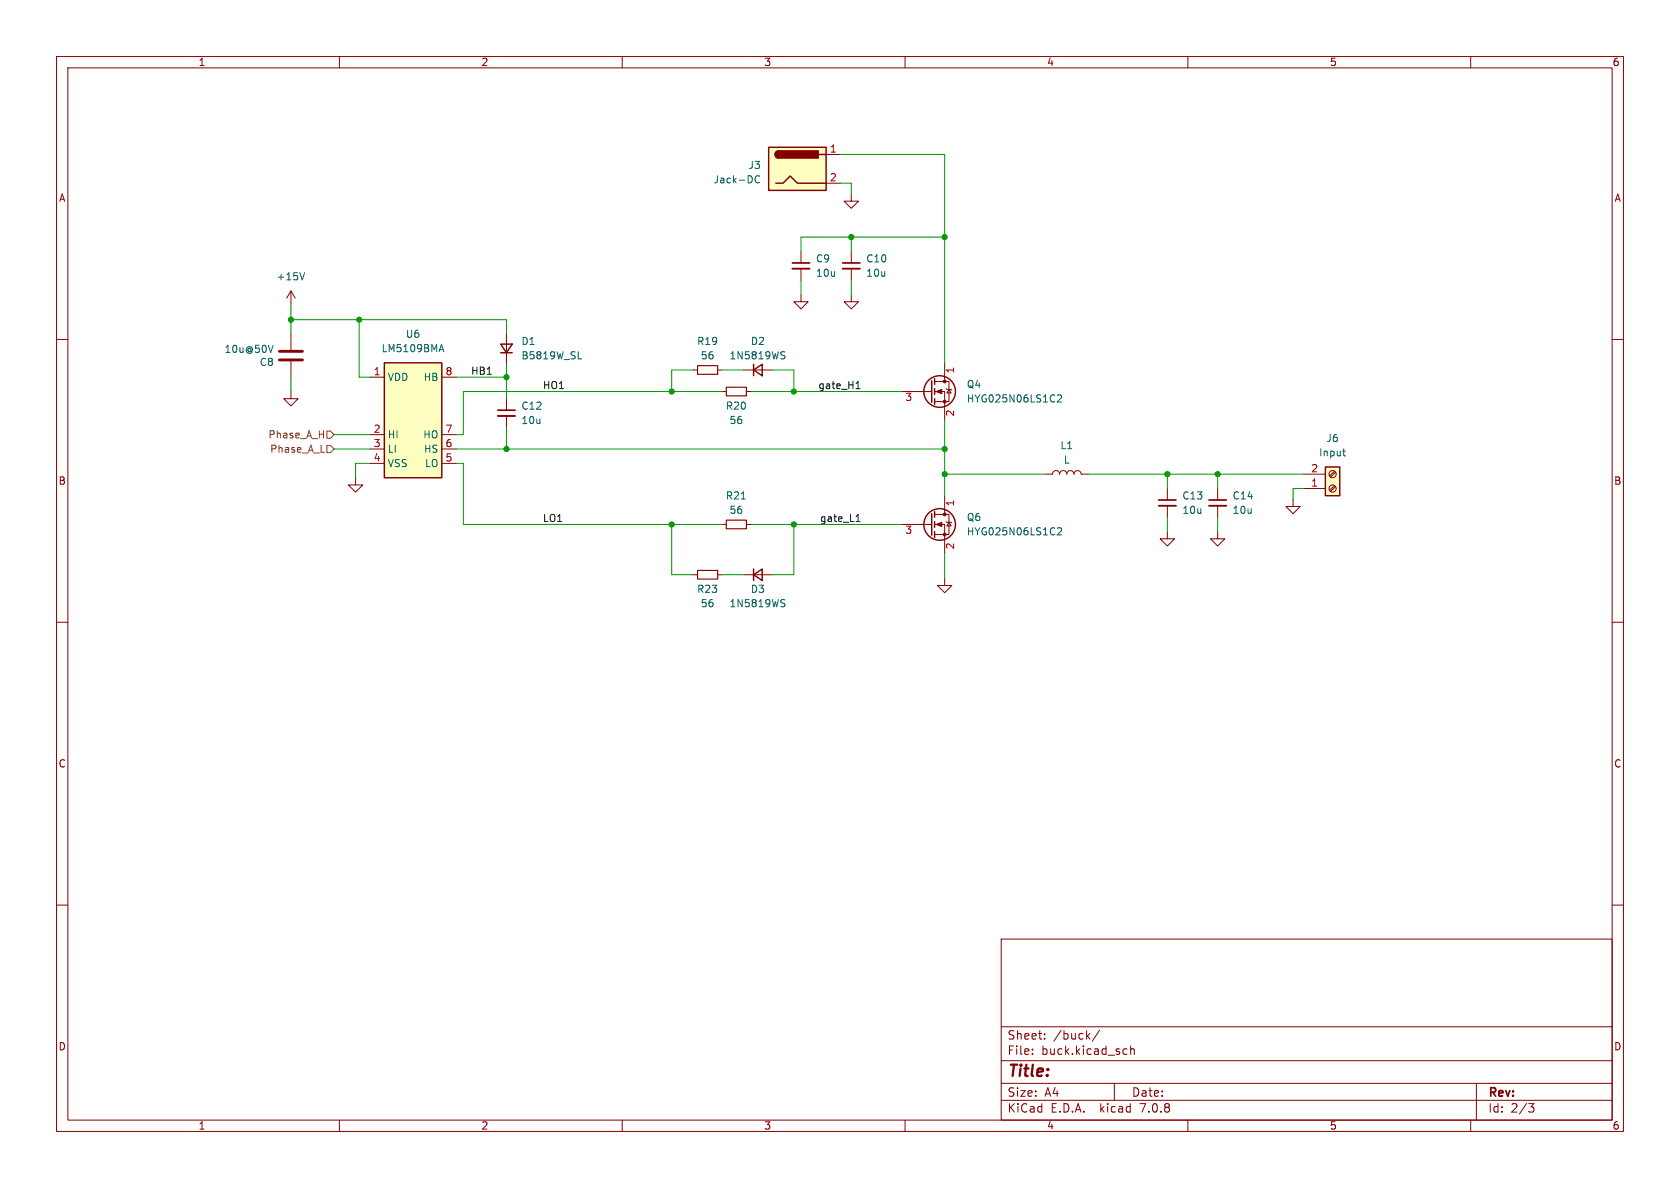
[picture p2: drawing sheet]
<svg xmlns="http://www.w3.org/2000/svg" width="297mm" height="210mm" viewBox="0 0 297 210" stroke-linecap="round" stroke-linejoin="round" font-family="sans-serif">
<g fill="none" stroke="#840000" stroke-width=".18">
<path d="M10 10h277v190h-277zM12 12h273v186h-273zM60 10v2M110 10v2M160 10v2M210 10v2M260 10v2M146 27.3h2.6M146 32.4h2.6M150.5 34.3v1.3h1.3l-1.3 1.2-1.3-1.2h1.3M10 60h2M51.4 51.4l-.7 1.3"/>
<path d="M51.4 51.4v2.6M51.4 59.1v2.7M51.4 51.4l.8 1.3M89.5 59.1v5M141.6 52.1v1.2h1.3l-1.3 1.3-1.3-1.3h1.3M141.6 44.5v2M141.6 47.5v2M150.5 52.1v1.2h1.3l-1.3 1.3-1.3-1.3h1.3M150.5 44.5v2M150.5 47.5v2M285 60h2M51.4 69.2v1.3h1.3l-1.3 1.3-1.2-1.3h1.2"/>
<path d="M51.4 63.9v2.8M65.4 66.7h2.5M65.4 76.8h2.5M65.4 79.4h2.5M78.1 66.7h2.5M78.1 76.8h2.5M78.1 79.4h2.5M89.5 70.5v2M89.5 73.5v2.1M122.6 65.4h.7M126.9 65.4h.7M127.6 69.2h.8"/>
<path d="M131.4 65.4h5.1M132 69.2h.7M159.4 69.2h5.3M165.2 69.2h1.8v5.1M165.2 67.4h2.6v3.6h-2.6M167 64.1v3.3M167.3 68.7l.1 .1h.7l.2 .2M167.8 68.8l.3 .7h-.7zM62.9 84.5v1.2h1.2l-1.2 1.3-1.3-1.3h1.3M65.4 81.9h2.5M78.1 81.9h2.5M127.6 92.7h.8"/>
<path d="M132 92.7h.7M159.4 92.7h5.3M165.2 92.7h1.8v5.1M165.2 90.9h2.6v3.6h-2.6M167 87.6v3.3M167.3 92.2l.1 .1h.7l.2 .2M167.8 92.3l.3 .7h-.7zM184.8 83.8h1.3a.64 .64 0 0 1 .6-.6 .64 .64 0 0 1 .6 .6 .64 .64 0 0 1 .7-.6 .64 .64 0 0 1 .6 .6 .64 .64 0 0 1 .6-.6 .64 .64 0 0 1 .7 .6 .64 .64 0 0 1 .6-.6 .64 .64 0 0 1 .6 .6h1.3M206.4 94v1.3h1.2l-1.2 1.2-1.3-1.2h1.3M206.4 86.4v2M206.4 89.4v2M215.3 94v1.3h1.2l-1.2 1.2-1.3-1.2h1.3"/>
<path d="M215.3 86.4v2M215.3 89.4v2M228.6 88.3v1.2h1.3l-1.3 1.3-1.3-1.3h1.3M230.5 86.4h3.8M230.5 83.8h3.8M235.9 83.3l-.8 .9M235.9 85.9l-.8 .8M236.1 83.5l-.9 .8M236.1 86l-.9 .9M10 110h2M122.6 101.6h.7M126.9 101.6h.7"/>
<path d="M131.4 101.6h5.1M167 102.2v1.3h1.3l-1.3 1.3-1.3-1.3h1.3M285 110h2M10 160h2M285 160h2M177 166h108v32h-108zM60 198v2M110 198v2M160 198v2M177 194.5h108M177 191.5h108M177 187.5h108"/>
<path d="M177 181.5h108M182.5 186.3v.1M182.5 185.5v.1M184.7 183.6v.1M184.7 182.8v.1M192.2 183.1l.5 .6M192.7 182.7l-.6 .6M194.4 182.1l-1.3 2M197 191.5v3M198.8 185.4l.4 .1M199.2 186.3l-.4 .1M199.9 185.5l.2-.1 .4 .1v.9"/>
<path d="M199.9 184.9v1.5M210 198v2M260 198v2M261 191.5v6.5M270.2 195.1h1l-.5 .6 .4 .1 .1 .5-.3 .3h-.4"/>
<circle cx="235.6" cy="83.8" r=".63"/>
<circle cx="235.6" cy="86.4" r=".63"/>
</g>
<g fill="none" stroke="#840000" stroke-width=".25">
<path d="M135.9 26h10.1v7.7h-10.1zM137.2 32.4h1.2l1.3-1.3 1.3 1.3h5M137.7 26.7a.64 .64 0 0 0-.7 .6 .64 .64 0 0 0 .7 .6M144.8 27.3h1.2M67.9 64.1h10.2v20.4h-10.2zM88.5 60.8h2.1l-1.1 1.6zM88.5 62.4h2.1M133.2 65.4l1.5-1v2zM133.2 64.4v2M164.7 67.3v3.8M165.2 66.9v1M165.2 68.7v1"/>
<path d="M165.2 70.5v1M164.7 90.8v3.8M165.2 90.4v1M165.2 92.2v1M165.2 94v1M234.3 82.6h2.6v5h-2.6zM133.2 101.6l1.5-1v2zM133.2 100.6v2"/>
<circle cx="166.1" cy="69.2" r="2.79"/>
<circle cx="166.1" cy="92.7" r="2.79"/>
</g>
<g fill="#840000" stroke="#840000" stroke-width=".18">
<path d="M165.5 92.7l1-.4v.8z"/>
<path d="M165.5 69.2l1-.4v.8z"/>
<circle cx="167" cy="94.5" r=".25"/>
<circle cx="167" cy="90.9" r=".25"/>
<circle cx="167" cy="71" r=".25"/>
<circle cx="167" cy="67.4" r=".25"/>
</g>
<g fill="none" stroke="#006464" stroke-width=".18">
<path d="M134.3 31.2a.6 .6 0 0 0-.9 .4 .6 .6 0 0 0 .6 .7l.3-.1M53.9 48.2l-.5 1.3M48.3 61l-.4 1.3M77.7 61.8h.6M78 60.9l.5 1.3M102.2 63.4h.6M138.3 62.8l.3 .1 .2 .3-.3 .2h-.3M138.3 62.2h.5M187 69.9l.4-.1 .3 .4-.8 .9h.8M237.4 79.7h.5M131.1 88.2h.7M187 93.4l.4-.1 .3 .4-.8 .9h.8"/>
<path d="M237.6 80.4l.3 .2M138.3 106.6l.3 .1 .2 .3-.3 .3h-.3M138.3 106l.5 .1"/>
</g>
<path d="M140.1 47.5h3M149 47.5h3M88 73.5h3.1M204.9 89.4h3M213.7 89.4h3.1" fill="none" stroke="#840000" stroke-width=".33"/>
<path d="M140.1 46.5h3M149 46.5h3M88 72.5h3.1M204.9 88.4h3M213.7 88.4h3.1" fill="none" stroke="#840000" stroke-width=".3"/>
<g fill="#ffffc2" stroke="#ffffc2" stroke-width=".18">
<path d="M234.3 82.6h2.6v5h-2.6z"/>
<path d="M135.9 26h10.1v7.7h-10.1z"/>
<path d="M67.9 64.1h10.2v20.4h-10.2z"/>
</g>
<g fill="#840000" stroke="#840000" stroke-width=".25">
<path d="M137.2 26.9l.5-.2v1.2a.64 .64 0 0 1-.6-.4 .64 .64 0 0 1 .1-.6z"/>
<path d="M137.7 26.7h7v1.2h-7z"/>
</g>
<path d="M123.3 64.6h3.6v1.6h-3.6zM128.4 68.5h3.6v1.5h-3.6zM128.4 91.9h3.6v1.6h-3.6zM123.3 100.8h3.6v1.6h-3.6z" fill="none" stroke="#840000" stroke-width=".2"/>
<path d="M49.4 62.1h4.1M49.4 63.6h4.1" fill="none" stroke="#840000" stroke-width=".51"/>
<path d="M57.8 76.2h.6l.7 .6-.7 .7h-.6zM57.8 78.7h.6l.7 .7-.7 .6h-.6z" fill="none" stroke="#725600" stroke-width=".18"/>
<path d="M151.3 68.7h.8M151.5 67.7l.2-.3v1.3M151.3 92.2h.8M151.5 91.2l.2-.3v1.3" fill="none" stroke="#0f0f0f" stroke-width=".18"/>
<g fill="none" stroke="#009600" stroke-width=".18">
<path d="M148.6 27.3h18.4v36.8M148.6 32.4h1.9v1.9M51.4 56.5h38.1v2.6M51.4 54v5.1M63.5 56.5v10.2h1.9M141.6 49.5v2.6M150.5 41.9v2.6M150.5 49.5v2.6M167 41.9h-25.4v2.6M51.4 66.7v2.5M59.1 79.4h6.3M59.1 76.8h6.3"/>
<path d="M80.6 79.4h86.4M80.6 66.7h8.9M89.5 64.1v6.4M89.5 75.6v3.8M122.6 65.4h-3.9v3.8M127.6 69.2h-45.7v7.6h-1.3M127.6 65.4h3.8M132.7 69.2h26.7M136.5 65.4h3.8v3.8M167 74.3v13.3M65.4 81.9h-2.5v2.6M80.6 81.9h1.3v10.8h45.7"/>
<path d="M118.7 92.7v8.9h3.9M132.7 92.7h26.7M140.3 92.7v8.9h-3.8M167 83.8h17.8M167 97.8v4.4M192.4 83.8h38.1M206.4 83.8v2.6M206.4 91.4v2.6M215.3 83.8v2.6M215.3 91.4v2.6M230.5 86.4h-1.9v1.9M127.6 101.6h3.8"/>
</g>
<g fill="#009600" stroke="#009600" stroke-width=".18">
<circle cx="140.3" cy="69.2" r=".46"/>
<circle cx="140.3" cy="92.7" r=".46"/>
<circle cx="150.5" cy="41.9" r=".46"/>
<circle cx="167" cy="41.9" r=".46"/>
<circle cx="206.4" cy="83.8" r=".46"/>
<circle cx="215.3" cy="83.8" r=".46"/>
<circle cx="167" cy="79.4" r=".46"/>
<circle cx="167" cy="83.8" r=".46"/>
<circle cx="89.5" cy="66.7" r=".46"/>
<circle cx="63.5" cy="56.5" r=".46"/>
<circle cx="51.4" cy="56.5" r=".46"/>
<circle cx="118.7" cy="92.7" r=".46"/>
<circle cx="118.7" cy="69.2" r=".46"/>
<circle cx="89.5" cy="79.4" r=".46"/>
</g>
<text font-size="2.8" fill="#840000" x="178" y="190.9">Title:</text>
<g font-size="2.1" fill="#840000">
<text x="178" y="184">Sheet:</text>
<text x="186.2" y="184">/buck/</text>
<text x="178" y="186.7">File:</text>
<text x="184.1" y="186.7">buck.kicad_sch</text>
<text x="178" y="196.9">KiCad</text>
<text x="178" y="194.1">Size:</text>
<text x="184.7" y="194.1">A4</text>
<text x="185.7" y="196.9">E.D.A.</text>
<text x="194.6" y="196.9">kicad</text>
<text x="200" y="194.1">Date:</text>
<text x="201.8" y="196.9">7.0.8</text>
<text x="263" y="194.3">Rev:</text>
<text x="263" y="196.9">Id:</text>
<text x="267.1" y="196.9">2/3</text>
</g>
<g font-size="1.8" fill="#840000">
<text x="35" y="11.9">1</text>
<text x="85" y="11.9">2</text>
<text x="135" y="11.9">3</text>
<text x="185" y="11.9">4</text>
<text x="235" y="11.9">5</text>
<text x="285" y="11.9">6</text>
<text x="10.3" y="35.9">A</text>
<text x="285.3" y="35.9">A</text>
<text x="10.3" y="85.9">B</text>
<text x="285.3" y="85.9">B</text>
<text x="10.3" y="135.9">C</text>
<text x="285.3" y="135.9">C</text>
<text x="10.3" y="185.9">D</text>
<text x="285.3" y="185.9">D</text>
<text x="35" y="199.9">1</text>
<text x="85" y="199.9">2</text>
<text x="135" y="199.9">3</text>
<text x="185" y="199.9">4</text>
<text x="235" y="199.9">5</text>
<text x="285" y="199.9">6</text>
</g>
<g font-size="1.8" fill="#a90000">
<text x="146.6" y="27.1">1</text>
<text x="146.6" y="32.1">2</text>
<text x="66" y="66.4">1</text>
<text x="78.7" y="66.4">8</text>
<text x="159.9" y="71.2">3</text>
<text x="169" y="66.1" transform="rotate(-90 169 66.1)">1</text>
<text x="66" y="76.6">2</text>
<text x="78.7" y="76.6">7</text>
<text x="169" y="73.7" transform="rotate(-90 169 73.7)">2</text>
<text x="66" y="79.1">3</text>
<text x="66" y="81.7">4</text>
<text x="78.7" y="81.7">5</text>
<text x="78.7" y="79.1">6</text>
<text x="231.7" y="83.6">2</text>
<text x="169" y="89.6" transform="rotate(-90 169 89.6)">1</text>
<text x="231.7" y="86.1">1</text>
<text x="159.9" y="94.7">3</text>
<text x="169" y="97.2" transform="rotate(-90 169 97.2)">2</text>
</g>
<g font-size="1.8" fill="#006464">
<text x="126.1" y="32.6">Jack-DC</text>
<text x="132.2" y="30.1">J3</text>
<text x="144.2" y="46.6">C9</text>
<text x="153" y="46.6">C10</text>
<text x="48.8" y="49.8">+15V</text>
<text x="144.2" y="49.1">10u</text>
<text x="153" y="49.1">10u</text>
<text x="71.7" y="59.9">U6</text>
<text x="39.6" y="62.6">10u@50V</text>
<text x="45.8" y="64.9">C8</text>
<text x="67.4" y="62.5">LM5109BMA</text>
<text x="92.1" y="61.2">D1</text>
<text x="92.1" y="63.7">B5819W_SL</text>
<text x="123.1" y="61.2">R19</text>
<text x="123.8" y="63.7">56</text>
<text x="128.9" y="63.7">1N5819WS</text>
<text x="132.6" y="61.2">D2</text>
<text x="68.5" y="67.5">VDD</text>
<text x="74.8" y="67.5">HB</text>
<text x="170.8" y="71.3">HYG025N06LS1C2</text>
<text x="170.8" y="68.8">Q4</text>
<text x="68.5" y="77.7">HI</text>
<text x="74.7" y="77.7">HO</text>
<text x="92.1" y="72.6">C12</text>
<text x="92.1" y="75.2">10u</text>
<text x="128.2" y="72.6">R20</text>
<text x="128.9" y="75.2">56</text>
<text x="68.5" y="80.2">LI</text>
<text x="68.5" y="82.8">VSS</text>
<text x="74.9" y="80.2">HS</text>
<text x="75" y="82.8">LO</text>
<text x="187.4" y="79.6">L1</text>
<text x="188" y="82.1">L</text>
<text x="233.1" y="80.9">Input</text>
<text x="234.4" y="78.3">J6</text>
<text x="128.2" y="88.5">R21</text>
<text x="208.9" y="88.5">C13</text>
<text x="217.8" y="88.5">C14</text>
<text x="128.9" y="91">56</text>
<text x="170.8" y="94.8">HYG025N06LS1C2</text>
<text x="170.8" y="92.3">Q6</text>
<text x="208.9" y="91">10u</text>
<text x="217.8" y="91">10u</text>
<text x="123.1" y="105">R23</text>
<text x="123.8" y="107.5">56</text>
<text x="128.9" y="107.5">1N5819WS</text>
<text x="132.6" y="105">D3</text>
</g>
<g font-size="1.8" fill="#0f0f0f">
<text x="83.2" y="66.3">HB1</text>
<text x="95.9" y="68.9">HO1</text>
<text x="144.6" y="68.9">gate_H1</text>
<text x="95.9" y="92.4">LO1</text>
<text x="144.9" y="92.4">gate_L1</text>
</g>
<g font-size="1.8" fill="#725600">
<text x="47.4" y="77.7">Phase_A_H</text>
<text x="47.7" y="80.2">Phase_A_L</text>
</g>
</svg>
